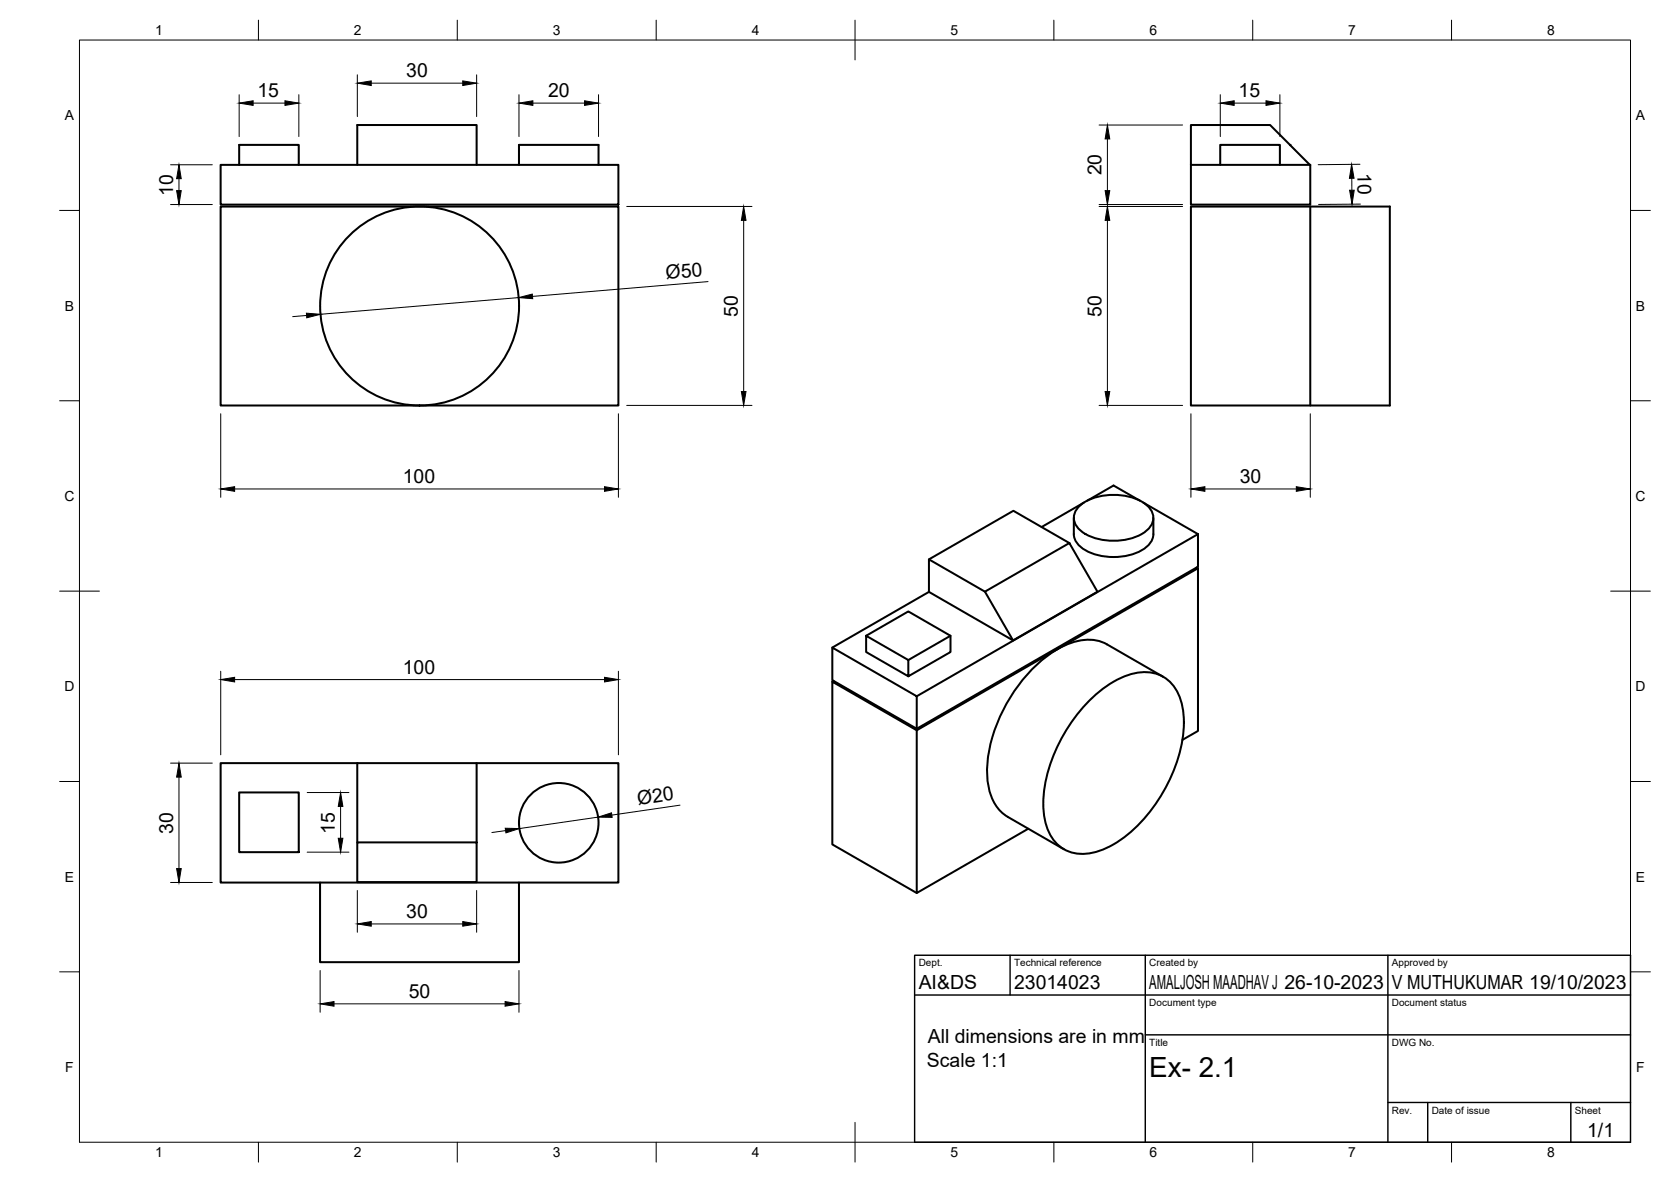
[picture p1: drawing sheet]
<svg xmlns="http://www.w3.org/2000/svg" width="420mm" height="297mm" viewBox="0 0 420 297" stroke-linecap="round" stroke-linejoin="round" font-family="sans-serif">
<!-- layer: Visible -->
<g fill="none" stroke="#000" stroke-width=".51">
<path d="M324.4 36.4l.1 .1M55.5 51.9h100v50h-100zM55.5 41.4h100v10h-100zM60.1 41.4v-5h15v5M89.8 41.4v-10h30v10M130.5 41.4v-5h20v5M299.4 51.9h50.1v50h-50.1zM299.4 41.4v-10h20l10 10M299.4 41.4h30.1v10h-30.1zM306.8 41.4v-5h15v5M329.5 51.9v50M268.9 136.5l-14.1-8.1-21.2 12.2"/>
<path d="M270 130.1v4.1a5.4 5.4 0 0 0 3.9 4.6 15.4 15.4 0 0 0 14-1.1 4.7 4.7 0 0 0 2.1-3.5v-4.1M271.2 127.4a14 14 0 0 1 12.6-2.6 8.4 8.4 0 0 1 6 4.1 4 4 0 0 1-1.8 4.7 15 15 0 0 1-16 0 3.9 3.9 0 0 1-.8-6.2zM272.5 126.3l-10.6 6.1M273.4 125.8l6.6-3.8 6.6 3.8M287.5 126.3l13.7 7.9M301.2 134.2v8.2l-70.7 40.7M301.2 134.2l-70.7 40.8M217.8 159.8l10.6 6.1v4.1l-10.6-6.1v-4.1l10.6-6.1 10.6 6.1v4.1l-10.6 6.1M233.6 148.7l-24.3 14M239 159.8l-10.6 6.1M247.6 148.7l21.3-12.2 7 12.2-21.2 12.2zM247.6 148.7l-14-8.1v8.1l21.1 12.2"/>
<path d="M300.9 142.6l.3 .2M209.3 162.7l21.2 12.3v8.1l-21.2-12.2zM209.6 171.1l-.3 .2M274.1 175.8a22.8 22.8 0 0 1 12.4-6.8 9.3 9.3 0 0 1 10.5 7.2 28.5 28.5 0 0 1-2.2 18.3 38.2 38.2 0 0 1-14.8 17.7 12.8 12.8 0 0 1-11.9 1.5 11.3 11.3 0 0 1-5.7-9.8 36.6 36.6 0 0 1 7.9-23.6zM292.5 170.1l-14.2-8.2a11.3 11.3 0 0 0-10.1 .1 34.9 34.9 0 0 0-16.2 16.8 30.6 30.6 0 0 0-3.3 19.5 10.6 10.6 0 0 0 4.7 7M60.1 199.1h15v15.1h-15zM89.8 191.8h30v19.9M89.8 191.8h-34.3v30h100v-30h-35.7M89.8 191.8v19.9M230.5 183.5l-21.2-12.2v40.9l21.2 12.2M297.3 185.9l3.9-2.2v-40.9l-70.7 40.7v40.9l28.1-16.1M89.8 211.7h30v10h-30z"/>
<path d="M253.4 205.3l14.1 8.1M80.5 221.8v20h50v-20"/>
<circle cx="105.5" cy="76.9" r="25"/>
<circle cx="140.5" cy="206.8" r="10"/>
</g>
<!-- layer: BORDER -->
<g fill="none" stroke="#000" stroke-width=".25">
<path d="M20 10.1h390v276.9h-390zM65 5.1v5M115 5.1v5M165 5.1v5M215 5.1v10M265 5.1v5M315 5.1v5M365 5.1v5M15 52.9h5M410 52.9h5M15 100.7h5M410 100.7h5"/>
<path d="M15 148.6h10M405 148.6h10M15 196.4h5M410 196.4h5M15 244.2h5M410 244.2h5M65 287v5M115 287v5M165 287v5M215 282.1v9.9M265 287v5M315 287v5"/>
<path d="M365 287v5"/>
</g>
<!-- layer: TITLEBLOCK -->
<path d="M230 240.1h180v46.9h-180zM230 250h180M254 240.1v9.9M288 240.1v46.9M349 240.1v46.9M288 260.1h122M349 277.1h61M359 277.1v9.9M395 277.1v9.9" fill="none" stroke="#000" stroke-width=".36"/>
<!-- layer: FD_Dimensions -->
<g fill="none" stroke="#000" stroke-width=".25">
<path d="M89.9 18.8v10.5M119.8 18.8v10.5M60.1 23.8v10.5M63.6 25.9h8M75.1 23.8v10.5M93.3 20.9h23.1M130.5 23.8v10.5M134 25.9h13M150.5 23.8v10.5M276.4 31.4h20.9M278.4 34.9v13M306.8 23.8v10.5"/>
<path d="M310.3 25.9h8M321.8 23.8v10.5M42.9 41.4h10.5M42.9 51.4h10.5M45 44.9v3M157.6 51.9h31.5M187 55.4v43M276.4 51.9h20.9M276.4 51.4h20.9M278.4 55.4v43M339.9 44.8v3M341.9 41.3l-10.5 .1"/>
<path d="M342.1 51.3l-10.5 .1M77.1 79.3l-3.5 .3M130.4 74.8l-49.8 4.2M178 70.8l-44.1 3.7M55.5 104v21M155.5 104v21M157.6 101.9h31.5M276.4 101.9h20.9M299.4 104v21M329.5 104v21M59 122.9h93M303 122.9h22.9"/>
<path d="M55.5 168.7v21M59 170.8h93M155.5 168.7v21M42.9 191.8h10.5M45 195.3v23M77.2 199.2h10.5M77.2 214.2h10.5M85.6 202.7v8M127.1 208.7l-3.4 .5M150.4 205.3l-19.8 2.9M171 202.3l-17.2 2.5M42.9 221.8h10.5"/>
<path d="M89.9 223.8v10.5M93.3 232.2h23.1M119.8 223.8v10.5M80.5 243.9v10.5M84 252.3h43M130.5 243.9v10.5"/>
</g>
<g fill="#000" stroke="#000" stroke-width=".25">
<path d="M60.1 25.9l3.5-.6v1.2zM71.6 25.3l3.5 .6-3.5 .6zM89.9 20.9l3.4-.6v1.2zM116.4 20.3l3.4 .6-3.4 .6zM130.5 25.9l3.5-.6v1.2zM147 25.3l3.5 .6-3.5 .6zM278.4 31.4l.6 3.5h-1.1zM306.8 25.9l3.5-.6v1.2zM318.3 25.3l3.5 .6-3.5 .6zM45 41.4l.6 3.5h-1.2zM44.4 47.9h1.2l-.6 3.5zM187 51.9l.6 3.5h-1.2z"/>
<path d="M278.4 51.9l.6 3.5h-1.1zM277.9 47.9h1.1l-.6 3.5zM339.9 41.3l.6 3.5h-1.2zM339.3 47.8h1.2l-.5 3.5zM77 78.7l3.6 .3-3.5 .9zM130.4 74.8l3.4-.9 .1 1.2zM186.4 98.4h1.2l-.6 3.5zM277.9 98.4h1.1l-.6 3.5zM55.5 122.9l3.5-.6v1.2zM152 122.3l3.5 .6-3.5 .6zM299.4 122.9l3.6-.6v1.2zM325.9 122.3l3.6 .6-3.6 .6z"/>
<path d="M55.5 170.8l3.5-.6v1.2zM152 170.2l3.5 .6-3.5 .6zM45 191.8l.6 3.5h-1.2zM44.4 218.3h1.2l-.6 3.5zM85.6 199.2l.6 3.5h-1.2zM85 210.7h1.2l-.6 3.5zM127 208.1l3.6 .1-3.4 1.1zM150.4 205.3l3.4-1 .1 1.1zM89.9 232.2l3.4-.6v1.2zM116.4 231.6l3.4 .6-3.4 .6zM80.5 252.3l3.5-.6v1.2zM127 251.7l3.5 .6-3.5 .6z"/>
</g>
<text font-size="7" x="289" y="270.6">Ex- 2.1</text>
<g font-size="4.9">
<text x="102.2" y="19.4">30</text>
<text x="64.7" y="24.5">15</text>
<text x="137.8" y="24.5">20</text>
<text x="311.4" y="24.5">15</text>
<text x="277" y="44.1" transform="rotate(-90 277 44.1)">20</text>
<text x="341.3" y="43.4" transform="rotate(89 341.3 43.4)">10</text>
<text x="43.5" y="49.3" transform="rotate(-90 43.5 49.3)">10</text>
<text x="167.5" y="70.1" transform="rotate(-5 167.5 70.1)">Ø50</text>
<text x="185.5" y="79.6" transform="rotate(-90 185.5 79.6)">50</text>
<text x="277" y="79.6" transform="rotate(-90 277 79.6)">50</text>
<text x="101.3" y="121.4">100</text>
<text x="311.7" y="121.4">30</text>
<text x="101.3" y="169.3">100</text>
<text x="160.5" y="202.3" transform="rotate(-8 160.5 202.3)">Ø20</text>
<text x="43.5" y="209.5" transform="rotate(-90 43.5 209.5)">30</text>
<text x="84.2" y="209.5" transform="rotate(-90 84.2 209.5)">15</text>
<text x="102.2" y="230.7">30</text>
<text x="102.8" y="250.8">50</text>
<text x="231" y="248.5">AI&amp;DS</text>
<text x="255" y="248.5">23014023</text>
<text x="289" y="248.5">AMALJOSH MAADHAV J 26-10-2023</text>
<text x="350" y="248.5">V MUTHUKUMAR 19/10/2023</text>
<text x="233.3" y="262.2">All dimensions are in mm</text>
<text x="233.1" y="268.1">Scale 1:1</text>
<text x="399.1" y="285.7">1/1</text>
</g>
<g font-size="3.5">
<text x="39" y="8.8">1</text>
<text x="89" y="8.8">2</text>
<text x="139" y="8.8">3</text>
<text x="189" y="8.8">4</text>
<text x="239" y="8.8">5</text>
<text x="289" y="8.8">6</text>
<text x="339" y="8.8">7</text>
<text x="389" y="8.8">8</text>
<text x="16.3" y="30.2">A</text>
<text x="411.3" y="30.2">A</text>
<text x="16.3" y="78">B</text>
<text x="411.3" y="78">B</text>
<text x="16.2" y="125.9">C</text>
<text x="411.2" y="125.9">C</text>
<text x="16.2" y="173.7">D</text>
<text x="411.2" y="173.7">D</text>
<text x="16.3" y="221.6">E</text>
<text x="411.3" y="221.6">E</text>
<text x="16.4" y="269.4">F</text>
<text x="411.4" y="269.4">F</text>
<text x="39" y="290.8">1</text>
<text x="89" y="290.8">2</text>
<text x="139" y="290.8">3</text>
<text x="189" y="290.8">4</text>
<text x="239" y="290.8">5</text>
<text x="289" y="290.8">6</text>
<text x="339" y="290.8">7</text>
<text x="389" y="290.8">8</text>
</g>
<g font-size="2.5">
<text x="231" y="242.9">Dept.</text>
<text x="255" y="242.9">Technical reference</text>
<text x="289" y="242.9">Created by</text>
<text x="350" y="242.9">Approved by</text>
<text x="289" y="252.8">Document type</text>
<text x="350" y="252.8">Document status</text>
<text x="289" y="262.9">Title</text>
<text x="350" y="262.9">DWG No.</text>
<text x="350" y="279.9">Rev.</text>
<text x="360" y="279.9">Date of issue</text>
<text x="396" y="279.9">Sheet</text>
</g>
</svg>
